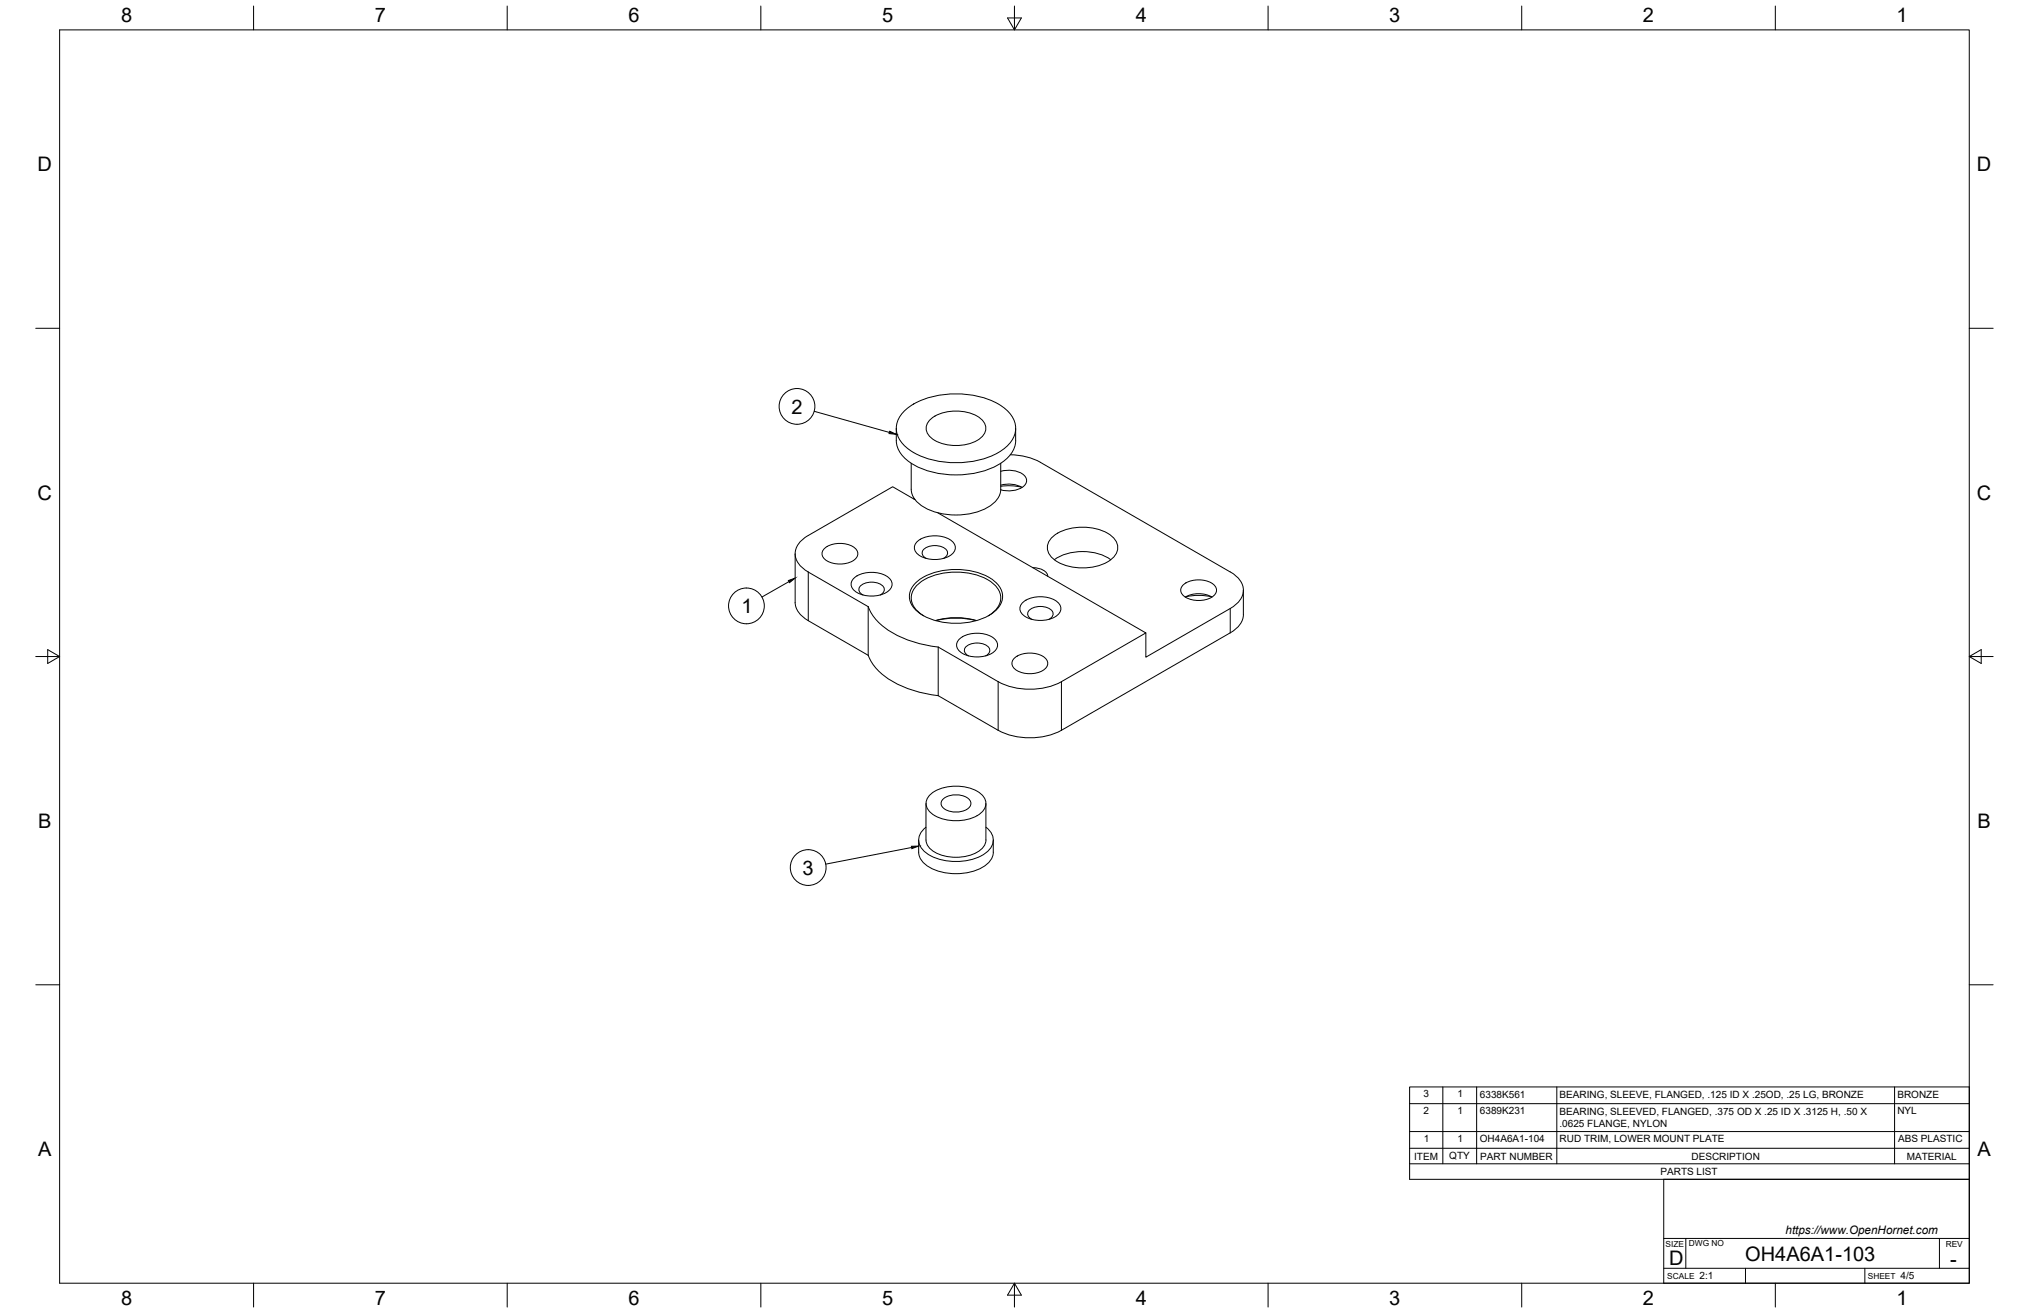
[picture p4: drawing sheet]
<svg xmlns="http://www.w3.org/2000/svg" width="864mm" height="559mm" viewBox="0 0 864 559" stroke-linecap="round" stroke-linejoin="round" font-family="sans-serif">
<!-- layer: Visible -->
<g fill="none" stroke="#000" stroke-width=".43">
<path d="M384.8 175a32.2 32.2 0 0 1 23.1-7.4 31.5 31.5 0 0 1 21.1 7.4 9.8 9.8 0 0 1-1.2 15.6 36.6 36.6 0 0 1-28 5.8 25 25 0 0 1-16.8-9.2 9.4 9.4 0 0 1 1.8-12.2zM396 178.5a18.4 18.4 0 0 1 21.8 0 5 5 0 0 1-.9 8.3 18.8 18.8 0 0 1-20.9-.8 4.8 4.8 0 0 1 0-7.5zM381.5 182.3a14.8 14.8 0 0 0 1.6 10.3 26.2 26.2 0 0 0 19.2 9.3 36.2 36.2 0 0 0 25.4-6 11.3 11.3 0 0 0 4.6-8.4v-5.2M387.8 197.2v11M425.9 197.2v11M430 193.5a27.3 27.3 0 0 1 12.8 3.2l80.8 46.7M387.8 208.2a11.1 11.1 0 0 0 8.4 9.1 28.7 28.7 0 0 0 26.5-3 8.2 8.2 0 0 0 3.3-6.1M389.1 212.2l-.2 .1M389.5 212.7l-9.6-5.5-35.9 20.7a8.8 8.8 0 0 0-5.3 9.4 10.6 10.6 0 0 0 5.3 6.1l25.5 14.8M399.1 218.2l88.6 51.2-35.9 20.7a29.8 29.8 0 0 1-26.9 0l-25.6-14.7M425.9 200.6a10.4 10.4 0 0 1 10.5 2.3 3.3 3.3 0 0 1-1.8 4.8 12.1 12.1 0 0 1-8.7 .8M425.9 206.5a11.9 11.9 0 0 1 9.1 1"/>
<path d="M425.9 207a24 24 0 0 1 8.9 .3M338.4 235.7v20.7a9.5 9.5 0 0 0 5.6 7.7M350.7 233.7a10.8 10.8 0 0 1 13.6 0 3.2 3.2 0 0 1-1.4 5.1 11.2 11.2 0 0 1-12.2-1.2 2.8 2.8 0 0 1 0-3.9zM390.1 230.8a12.3 12.3 0 0 1 15.6 0 3.6 3.6 0 0 1-1.6 5.8 12.8 12.8 0 0 1-14-1.3 3.2 3.2 0 0 1 0-4.5zM394.2 237.7a2.4 2.4 0 0 1-1.7-2.3 2.4 2.4 0 0 1 1.7-2.4 7.7 7.7 0 0 1 8.8 1.2l.3 1.6-.6 1-1.1 .9M448 228.5a21.9 21.9 0 0 1 25.5 0 5.9 5.9 0 0 1-1 9.9 22.2 22.2 0 0 1-24.5-.8 5.8 5.8 0 0 1 0-9.1zM448.8 238.2a22.5 22.5 0 0 1 24 0M363.2 246.4a12.3 12.3 0 0 1 15.6 0 3.6 3.6 0 0 1-1.6 5.8 12.8 12.8 0 0 1-14-1.3 3.2 3.2 0 0 1 0-4.5zM367.3 253.2a2.4 2.4 0 0 1-1.8-2.3 2.4 2.4 0 0 1 1.8-2.3 7.7 7.7 0 0 1 8.7 1.2l.3 1.6-.5 1-1.2 .8M369.5 258.2v20.7M369.5 258.2a25.2 25.2 0 0 0 14.8 13.4l8.2 2.6 6.8 1.2M389.3 248.5a25.6 25.6 0 0 1 20.3-6 22 22 0 0 1 15.7 7 7.5 7.5 0 0 1-1.8 10.6 29 29 0 0 1-24.5 4.2 15.5 15.5 0 0 1-11.6-8.3 7.3 7.3 0 0 1 1.9-7.5z"/>
<path d="M435 256.7a12.3 12.3 0 0 1 15.6 0 3.6 3.6 0 0 1-1.6 5.9 12.8 12.8 0 0 1-14-1.3 3.2 3.2 0 0 1 0-4.6zM439.6 241.6a6.4 6.4 0 0 1 6.3 3l.1 .7M503.3 249.2a10.8 10.8 0 0 1 13.7 0 3.2 3.2 0 0 1-1.4 5.1 11.2 11.2 0 0 1-12.3-1.2 2.8 2.8 0 0 1 0-3.9zM504.5 254.1a11.8 11.8 0 0 1 11.3 0M504.7 254a23.9 23.9 0 0 1 10.9 0M523.6 243.4a8.8 8.8 0 0 1 5.4 9.5 10.6 10.6 0 0 1-5.4 6l-35.9 20.8v-10.3M529.2 251.2v10.4M344 264.2l25.5 14.7M369.5 278.9a25.2 25.2 0 0 0 14.8 13.3l8.2 2.7 6.8 1.2M393.1 262.1a8.6 8.6 0 0 1-5-9.4 14.7 14.7 0 0 1 11.3-8.3 28.3 28.3 0 0 1 23.5 4.1 7.5 7.5 0 0 1-.9 12.7l-1.3 .9M398.1 264.1a31.8 31.8 0 0 1 17.6 0M398.4 264.1a33.2 33.2 0 0 1 17 0"/>
<path d="M408.1 272.3a12.3 12.3 0 0 1 15.6 0 3.6 3.6 0 0 1-1.7 5.8 12.8 12.8 0 0 1-13.9-1.3 3.2 3.2 0 0 1 0-4.5zM412.2 279.1a2.4 2.4 0 0 1-1.8-2.3 2.4 2.4 0 0 1 1.8-2.3 7.7 7.7 0 0 1 8.7 1.2l.3 1.6-.5 1-1.2 .8M439.2 263.6a2.4 2.4 0 0 1-1.8-2.3 2.4 2.4 0 0 1 1.7-2.4 7.7 7.7 0 0 1 8.8 1.2l.3 1.6-.6 1-1.1 .9M529.2 261.5a9.5 9.5 0 0 1-5.6 7.8l-71.8 41.5a29.8 29.8 0 0 1-26.9 0l-25.6-14.7v-20.7M431.5 280.4a10.8 10.8 0 0 1 13.7 0 3.2 3.2 0 0 1-1.5 5 11.2 11.2 0 0 1-12.2-1.1 2.8 2.8 0 0 1 0-3.9zM395.9 338.2a18.5 18.5 0 0 1 22 0 5 5 0 0 1-.9 8.2 18.9 18.9 0 0 1-21.1-.7 4.9 4.9 0 0 1 0-7.5zM401.7 339.8a9.1 9.1 0 0 1 11 .6 2.91 2.91 0 0 1-2.1 4.5 8.5 8.5 0 0 1-9.9-2 2.44 2.44 0 0 1 1-3.1zM391 357.5v5.2M394.1 341.9v15.6a7.4 7.4 0 0 0 5.5 6 18.5 18.5 0 0 0 18.6-2.5 5.1 5.1 0 0 0 1.5-3.5l-.1-15.6M394.1 352a6.5 6.5 0 0 0 .8 11.5 23.9 23.9 0 0 0 25.1-.8 6.3 6.3 0 0 0-.3-10.7M422.8 357.5v5.2M391 362.7a9.7 9.7 0 0 0 7.9 7.9 24.1 24.1 0 0 0 20.8-2.5l.9-.8a6.7 6.7 0 0 0 2.2-4.6"/>
</g>
<!-- layer: Visible Narrow -->
<path d="M344 243.5v20.7M523.6 259v10.3M424.8 290.1v20.7M451.8 290.1v20.7" fill="none" stroke="#000" stroke-width=".43"/>
<!-- layer: Border -->
<g fill="none" stroke="#000" stroke-width=".43">
<path d="M25.4 12.7h812.8v533.4h-812.8zM107.9 2.6v10.1M215.9 2.6v10.1M323.8 2.6v10.1M428.8 7.6h5.9l-2.9 5.1zM431.8 2.6v10.1M539.7 2.6v10.1M647.7 2.6v10.1M755.6 2.6v10.1M15.2 139.7h10.2M838.2 139.7h10.1M15.2 279.4h10.2"/>
<path d="M20.3 276.5l5.1 2.9-5.1 3zM838.2 279.4l5.1-2.9v5.9zM838.2 279.4h10.1M15.2 419.1h10.2M838.2 419.1h10.1M107.9 546.1v10.2M215.9 546.1v10.2M323.8 546.1v10.2M431.8 546.1l2.9 5.1h-5.9zM431.8 546.1v10.2M539.7 546.1v10.2M647.7 546.1v10.2"/>
<path d="M755.6 546.1v10.2"/>
</g>
<!-- layer: Titleblock -->
<path d="M708.1 501.9h130.1v44.2h-130.1zM708.1 539.8h130.1M708.1 527.1h130.1M717.5 527.1v12.7M742.9 539.8v6.3M793.7 539.8v6.3M825.5 527.1v12.7" fill="none" stroke="#000" stroke-width=".43"/>
<!-- layer: Parts Lists -->
<path d="M600 462.6h238.2v39.3h-238.2zM600 469.7h238.2M614.1 462.6v32.7M628.5 462.6v32.7M662.6 462.6v32.7M806.4 462.6v32.7M600 495.3h238.2M600 488.7h238.2M600 481.6h238.2" fill="none" stroke="#000" stroke-width=".43"/>
<!-- layer: Balloons -->
<g fill="none" stroke="#000" stroke-width=".43">
<path d="M346.6 175l31.9 9M335.8 247.5l-11.5 6.6M388 360.7l-36.5 7.1"/>
<circle cx="339.2" cy="173" r="7.6"/>
<circle cx="317.7" cy="257.9" r="7.6"/>
<circle cx="344" cy="369.2" r="7.6"/>
</g>
<path d="M378.7 183.5l2.8 1.3-3.1-.3zM335.6 247.1l2.9-1.1-2.5 2zM387.9 360.2l3.1-.1-2.9 1.1z" fill="#000" stroke="#000" stroke-width=".43"/>
<g font-size="8.5">
<text x="51.6" y="9.4">8</text>
<text x="159.5" y="9.4">7</text>
<text x="267.5" y="9.4">6</text>
<text x="375.4" y="9.3">5</text>
<text x="483.4" y="9.4">4</text>
<text x="591.3" y="9.4">3</text>
<text x="699.3" y="9.4">2</text>
<text x="807.2" y="9.4">1</text>
<text x="16" y="72.9">D</text>
<text x="841.4" y="72.9">D</text>
<text x="337" y="176">2</text>
<text x="16" y="212.6">C</text>
<text x="841.4" y="212.6">C</text>
<text x="315.6" y="260.9">1</text>
<text x="16.2" y="352.3">B</text>
<text x="841.7" y="352.3">B</text>
<text x="341.6" y="372.2">3</text>
<text x="16.2" y="492">A</text>
<text x="841.7" y="492">A</text>
<text x="710.4" y="538.4">D</text>
<text x="742.8" y="536.7">OH4A6A1-103</text>
<text x="830.1" y="538.8">-</text>
<text x="51.6" y="555.5">8</text>
<text x="159.5" y="555.5">7</text>
<text x="267.5" y="555.5">6</text>
<text x="375.4" y="555.4">5</text>
<text x="483.4" y="555.5">4</text>
<text x="591.3" y="555.5">3</text>
<text x="699.3" y="555.5">2</text>
<text x="807.2" y="555.5">1</text>
</g>
<text font-size="5" x="760" y="525.2">https://www.OpenHornet.com</text>
<g font-size="4.3">
<text x="605.9" y="466.9">3</text>
<text x="620.3" y="466.9">1</text>
<text x="629.9" y="467.2">6338K561</text>
<text x="663.8" y="467.2">BEARING, SLEEVE, FLANGED, .125 ID X .25OD, .25 LG, BRONZE</text>
<text x="807.6" y="467.2">BRONZE</text>
<text x="605.9" y="474">2</text>
<text x="620.3" y="474">1</text>
<text x="629.9" y="474.3">6389K231</text>
<text x="663.8" y="479.5">.0625 FLANGE, NYLON</text>
<text x="663.8" y="474.3">BEARING, SLEEVED, FLANGED, .375 OD X .25 ID X .3125 H, .50 X</text>
<text x="807.6" y="474.3">NYL</text>
<text x="606" y="485.9">1</text>
<text x="620.3" y="485.9">1</text>
<text x="629.8" y="486.2">OH4A6A1-104</text>
<text x="663.8" y="486.2">RUD TRIM, LOWER MOUNT PLATE</text>
<text x="807.9" y="486.2">ABS PLASTIC</text>
<text x="601.9" y="493.5">ITEM</text>
<text x="616.9" y="493.4">QTY</text>
<text x="629.9" y="493.5">PART NUMBER</text>
<text x="720" y="493.5">DESCRIPTION</text>
<text x="811.6" y="493.5">MATERIAL</text>
<text x="706.8" y="500.1">PARTS LIST</text>
<text x="723.4" y="544.5">2:1</text>
<text x="809" y="544.5">4/5</text>
</g>
<g font-size="3.5">
<text x="708.9" y="530.9">SIZE</text>
<text x="718.9" y="530.5">DWG NO</text>
<text x="828.2" y="530.9">REV</text>
<text x="709.6" y="544.2">SCALE</text>
<text x="795" y="544.2">SHEET</text>
</g>
</svg>
